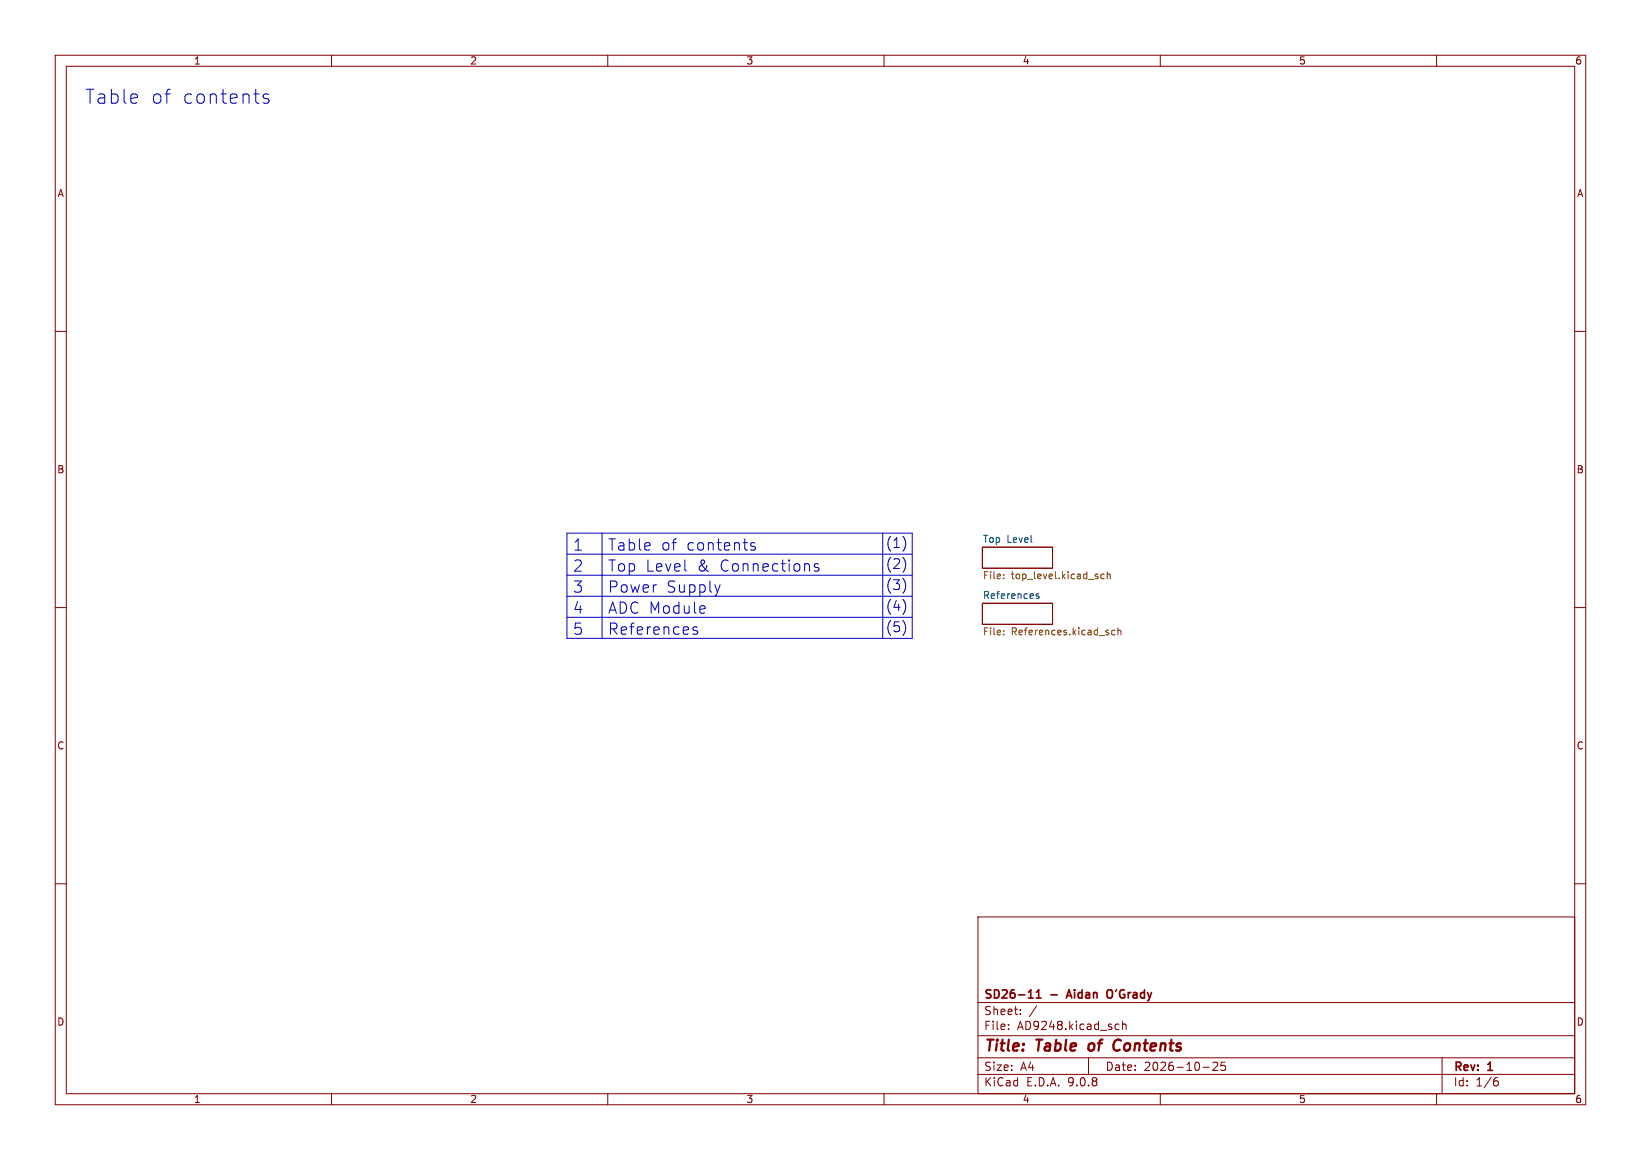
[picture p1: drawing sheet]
<svg xmlns="http://www.w3.org/2000/svg" width="297mm" height="210mm" viewBox="0 0 297 210" stroke-linecap="round" stroke-linejoin="round" font-family="sans-serif">
<g fill="none" stroke="#840000" stroke-width=".18">
<path d="M10 10h277v190h-277zM12 12h273v186h-273zM60 10v2M110 10v2M160 10v2M210 10v2M260 10v2M10 60h2M285 60h2M177.8 99.1h12.7v3.8h-12.7zM10 110h2M177.8 109.2h12.7v3.8h-12.7z"/>
<path d="M285 110h2M10 160h2M177 166h108v32h-108zM285 160h2M60 198v2M110 198v2M160 198v2M177 194.5h108M177 191.5h108M177 187.5h108M177 181.5h108M182.5 186.3v.1"/>
<path d="M182.5 185.5v.1M184.7 183.6v.1M184.7 182.8v.1M187.6 182.1l-1.3 2M197 191.5v3M202 186.3h.5M202 185.5h.5M203.2 185.5l.2-.1 .3 .1 .1 .9M203.2 184.9v1.5M210 198v2M217.7 193.2h1.2M219.5 192.4l.6-.1 .2 .1 .1 .3-.9 1.1h.9"/>
<path d="M221.7 192.3h-.7v.7l.2-.1h.5l.1 .3-.1 .5-.2 .1-.5-.1M260 198v2M261 191.5v6.5M270.6 195.7h.4l.2 .3-.1 .5-.5 .1M271 195.1l-.4 .1"/>
</g>
<path d="M197.2 189.1l-.2 .7 .3 .4M201.8 190.1l.3 .1 .5-.1M202.5 188.2l-.5 .1-.2 .2" fill="none" stroke="#840000" stroke-width=".4"/>
<path d="M187.6 179.6l.4-.4v1.5M193.5 179.2l-.5 1.5M201.1 179.3a.5 .5 0 0 0-.5-.1 .5 .5 0 0 0-.3 .5v.5a.5 .5 0 0 0 .3 .4 .5 .5 0 0 0 .5 0M186.1 180.7h.9M187.6 180.7h.8M190.2 180.1h1.1M193.1 180.3h.7" fill="none" stroke="#840000" stroke-width=".3"/>
<path d="M188 107.6l-.3-.1-.2 .2 .1 .2 .4 .1v.3h-.5" fill="none" stroke="#006464" stroke-width=".18"/>
<path d="M181.6 114.8v.1M181.6 104v.1M181.6 104.7v.1M181.6 114.2v.1M199.9 104l-.4-.1-.3 .3 .2 .5h.5M200.4 104.1l.2-.2 .3 .1v.8M200.4 103.5v1.3M201.8 114.2l-.4-.1-.2 .2 .1 .6h.5M202.3 114.2l.2-.1 .3 .1 .1 .7M202.3 113.7v1.2" fill="none" stroke="#725600" stroke-width=".18"/>
<g fill="none" stroke="#0000c2" stroke-width=".18">
<path d="M48.6 17.1l-.6-.1-.4 .4 .1 .3 .9 .3 .1 .2-.1 .4-.3 .1-.7-.1M102.6 96.5h62.5v19.1h-62.5zM109 96.5v19.1M136.6 98.3l-.5-.1-.2 .3 .1 .3 .6 .2 .1 .2-.1 .3-.2 .1-.5-.1M159.8 96.5v19.1M102.6 100.3h62.5M102.6 104.1h62.5M102.6 108h62.5M102.6 111.8h62.5M126.2 113.6l-.5-.1-.3 .3 .1 .3 .7 .2 .1 .1-.1 .3-.2 .1-.6-.1M127.3 109.7l.2 .1 .1 .4-.9 .1M127.5 110.9l-.2 .1"/>
<path d="M130.3 105.9l-.4 1.3M148.1 102.1l-.4-.1-.3 .3 .1 .3 .6 .2 .1 .2-.1 .3-.2 .1-.5-.1"/>
</g>
<g font-size="3.5" fill="#0000c2">
<text x="15.4" y="19">Table</text>
<text x="27.3" y="19">of</text>
<text x="32.9" y="19">contents</text>
</g>
<g font-size="2.8" fill="#0000c2">
<text x="103.6" y="100">1</text>
<text x="109.9" y="100">Table</text>
<text x="119.5" y="100">of</text>
<text x="124.1" y="100">contents</text>
<text x="103.6" y="103.8">2</text>
<text x="103.6" y="107.6">3</text>
<text x="109.9" y="103.8">Top Level</text>
<text x="109.9" y="107.6">Power</text>
<text x="120.5" y="107.6">Supply</text>
<text x="126.1" y="103.8">&amp;</text>
<text x="130.2" y="103.8">Connections</text>
<text x="103.6" y="111.4">4</text>
<text x="109.9" y="111.4">ADC Module</text>
<text x="103.6" y="115.2">5</text>
<text x="109.9" y="115.2">References</text>
</g>
<g font-size="2.8" fill="#840000">
<text x="178" y="190.9">Title:</text>
<text x="187.7" y="190.9">Table</text>
<text x="197.9" y="190.9">of</text>
<text x="203.2" y="190.9">Contents</text>
</g>
<g font-size="2.5" fill="#0000c2">
<text x="160.2" y="99.4">(1)</text>
<text x="160.2" y="107">(3)</text>
<text x="160.2" y="103.2">(2)</text>
<text x="160.2" y="110.8">(4)</text>
<text x="160.2" y="114.7">(5)</text>
</g>
<g font-size="2.1" fill="#840000">
<text x="178" y="184">Sheet:</text>
<text x="178" y="181.2">SD26-11</text>
<text x="193.8" y="181.2">Aidan</text>
<text x="201.7" y="181.2">O'Grady</text>
<text x="178" y="186.7">File:</text>
<text x="184.1" y="186.7">AD9248.kicad_sch</text>
<text x="178" y="196.9">KiCad</text>
<text x="178" y="194.1">Size:</text>
<text x="184.7" y="194.1">A4</text>
<text x="185.7" y="196.9">E.D.A.</text>
<text x="193.3" y="196.9">9.0.8</text>
<text x="200" y="194.1">Date:</text>
<text x="207" y="194.1">2026-10-25</text>
<text x="263" y="194.3">Rev:</text>
<text x="263" y="196.9">Id:</text>
<text x="267.1" y="196.9">1/6</text>
<text x="269.4" y="194.3">1</text>
</g>
<g font-size="1.8" fill="#840000">
<text x="35" y="11.9">1</text>
<text x="85" y="11.9">2</text>
<text x="135" y="11.9">3</text>
<text x="185" y="11.9">4</text>
<text x="235" y="11.9">5</text>
<text x="285" y="11.9">6</text>
<text x="10.3" y="35.9">A</text>
<text x="285.3" y="35.9">A</text>
<text x="10.3" y="85.9">B</text>
<text x="285.3" y="85.9">B</text>
<text x="10.3" y="135.9">C</text>
<text x="285.3" y="135.9">C</text>
<text x="10.3" y="185.9">D</text>
<text x="285.3" y="185.9">D</text>
<text x="35" y="199.9">1</text>
<text x="85" y="199.9">2</text>
<text x="135" y="199.9">3</text>
<text x="185" y="199.9">4</text>
<text x="235" y="199.9">5</text>
<text x="285" y="199.9">6</text>
</g>
<g font-size="1.8" fill="#006464">
<text x="177.8" y="98.3">Top</text>
<text x="182.2" y="98.3">Level</text>
<text x="177.8" y="108.5">References</text>
</g>
<g font-size="1.8" fill="#725600">
<text x="177.8" y="105.2">File:</text>
<text x="183" y="105.2">top_level.kicad_sch</text>
<text x="177.8" y="115.3">File:</text>
<text x="183" y="115.3">References.kicad_sch</text>
</g>
</svg>
